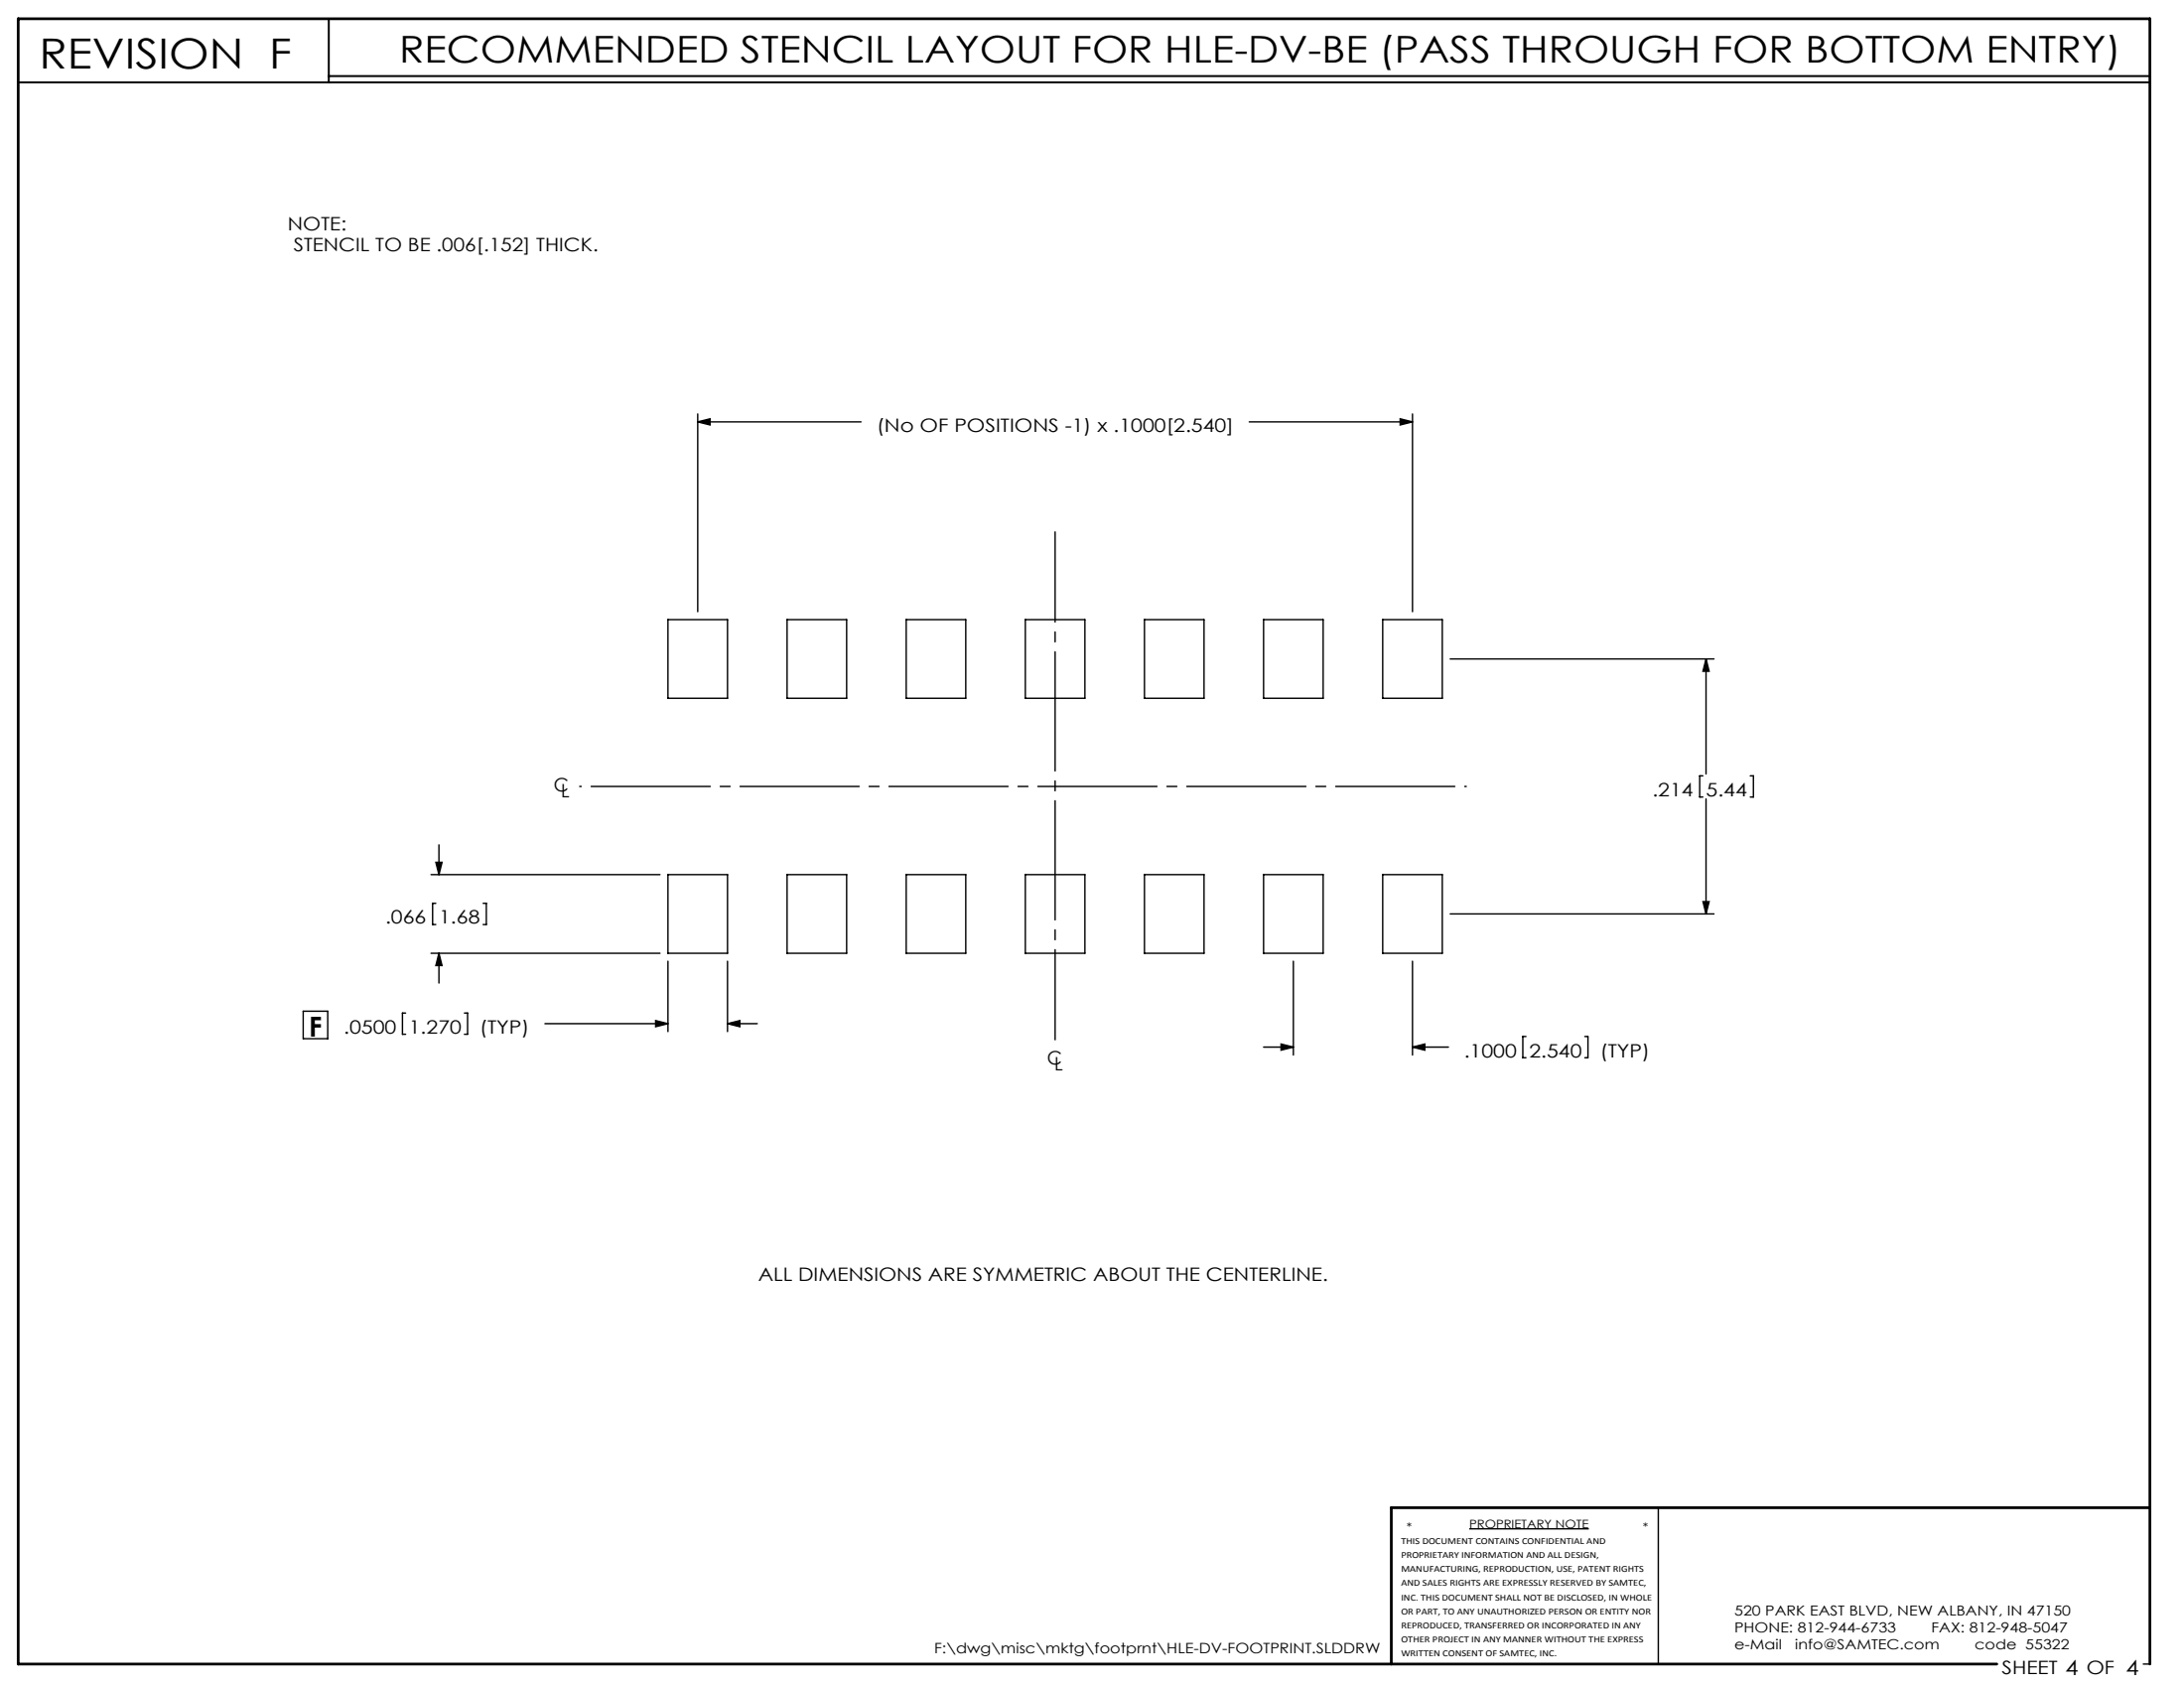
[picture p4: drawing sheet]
<svg xmlns="http://www.w3.org/2000/svg" width="279mm" height="216mm" viewBox="0 0 279 216" stroke-linecap="round" stroke-linejoin="round" font-family="sans-serif">
<g fill="none" stroke="#000" stroke-width=".18">
<path d="M89.3 54l1.5-.4v.8zM89.3 52.9v25.3M89.3 54h20.9M159.8 54h20.9M179.1 53.6l1.6 .4-1.6 .4zM180.7 52.9v25.3M85.5 79.3h7.6v10h-7.6zM100.7 79.3h7.6v10h-7.6zM115.9 79.3h7.7v10h-7.7zM131.2 79.3h7.6v10h-7.6zM146.4 79.3h7.6v10h-7.6zM161.7 79.3h7.6v10h-7.6z"/>
<path d="M176.9 79.3h7.6v10h-7.6zM185.5 84.3h33.8M217.8 99.2h-.4v2.7h.4M218.3 84.3l.3 1.6h-.7zM218.3 84.3v14.7M223.9 99.2h.4v2.7h-.4M55.1 111.9h29.3M55.7 115.5h-.4v2.8h.4M55.8 110.3h.7l-.3 1.6zM56.2 108.1v3.8M61.8 115.5h.4v2.8h-.4M85.5 111.9h7.6v10h-7.6z"/>
<path d="M100.7 111.9h7.6v10h-7.6zM115.9 111.9h7.7v10h-7.7zM131.2 111.9h7.6v10h-7.6zM146.4 111.9h7.6v10h-7.6zM161.7 111.9h7.6v10h-7.6zM176.9 111.9h7.6v10h-7.6zM185.5 116.9h33.8M217.9 115.3h.7l-.3 1.6zM218.3 102.2v14.7M38.8 129.3h3.1v3.6h-3.1zM51.9 129.6h-.4v2.7h.4M55.1 121.9h29.3"/>
<path d="M56.2 121.9v3.8M56.2 121.9l.3 1.6h-.7zM59.4 129.6h.4v2.7h-.4M69.7 130.9h15.8M83.9 130.5l1.6 .4-1.6 .4zM85.5 122.9v9M93.1 130.9l1.5-.4v.8zM93.1 122.9v9M93.1 130.9h3.8M161.7 133.9h3.8M163.9 133.5l1.6 .4-1.6 .4zM165.5 122.9v12"/>
<path d="M180.7 133.9l1.6-.4v.8zM180.7 122.9v12M180.7 133.9h4.6M195.2 132.6h-.4v2.7h.4M202.7 132.6h.4v2.7h-.4M188 195.5h15.3M212.2 192.8v20M274.2 212.8h.8"/>
</g>
<path d="M2.3 10.5h272.7M42.1 2.4v8.1M42.1 9.7h232.9" fill="none" stroke="#000" stroke-width=".25"/>
<path d="M275 192.8h-97v20M255.5 212.8h-253.2v-210.4h272.7v210.4" fill="none" stroke="#000" stroke-width=".35"/>
<path d="M74.2 100.6h113.4" fill="none" stroke="#000" stroke-width=".18" stroke-dasharray="15.2 1.3 1.3 1.3" stroke-dashoffset="-1.5"/>
<path d="M135 68v65" fill="none" stroke="#000" stroke-width=".18" stroke-dasharray="15.2 1.3 1.3 1.3" stroke-dashoffset="3.7"/>
<g fill="#000">
<path d="M89.3 54l1.5-.4v.8zM179.1 53.6l1.6 .4-1.6 .4zM163.9 133.5l1.6 .4-1.6 .4zM180.7 133.9l1.6-.4v.8zM218.3 84.3l.3 1.6h-.7zM217.9 115.3h.7l-.3 1.6z"/>
<path d="M83.9 130.5l1.6 .4-1.6 .4zM93.1 130.9l1.5-.4v.8zM55.8 110.3h.7l-.3 1.6zM56.2 121.9l.3 1.6h-.7z"/>
</g>
<text font-size="5.3" x="5" y="8.8">REVISION F</text>
<text font-size="4.7" x="51.1" y="7.9">RECOMMENDED STENCIL LAYOUT FOR HLE-DV-BE (PASS THROUGH FOR BOTTOM ENTRY)</text>
<text font-size="3.5" x="39.5" y="132.6">F</text>
<g font-size="2.4">
<text x="36.8" y="29.4">NOTE:</text>
<text x="37.6" y="32.1">STENCIL TO BE .006[.152] THICK.</text>
<text x="112.1" y="55.2">(No OF POSITIONS -1) x .1000[2.540]</text>
<text x="70.8" y="101.2">C</text>
<text x="71.8" y="102">L</text>
<text x="211.4" y="101.9">.214</text>
<text x="218.3" y="101.9">5.44</text>
<text x="49.3" y="118.2">.066</text>
<text x="56.2" y="118.2">1.68</text>
<text x="44" y="132.2">.0500</text>
<text x="52.3" y="132.2">1.270</text>
<text x="61.4" y="132.2">(TYP)</text>
<text x="133.9" y="136.1">C</text>
<text x="134.9" y="136.9">L</text>
<text x="187.3" y="135.2">.1000</text>
<text x="195.6" y="135.2">2.540</text>
<text x="204.7" y="135.2">(TYP)</text>
<text x="97" y="163.9">ALL DIMENSIONS ARE SYMMETRIC ABOUT THE CENTERLINE.</text>
<text x="256.1" y="214.1">SHEET 4 OF 4</text>
</g>
<g font-size="1.8">
<text x="221.9" y="206.6">520 PARK EAST BLVD, NEW ALBANY, IN 47150</text>
<text x="221.9" y="208.8">PHONE: 812-944-6733</text>
<text x="247.1" y="208.8">FAX: 812-948-5047</text>
<text x="119.5" y="211.5">F:\dwg\misc\mktg\footprnt\HLE-DV-FOOTPRINT.SLDDRW</text>
<text x="221.9" y="210.9">e-Mail</text>
<text x="229.6" y="210.9">info@SAMTEC.com</text>
<text x="252.6" y="210.9">code 55322</text>
</g>
<g font-size="1.5">
<text x="180" y="195.8">*</text>
<text x="188" y="195.4">PROPRIETARY NOTE</text>
<text x="210.2" y="195.8">*</text>
</g>
<g font-size="1.2">
<text x="179.2" y="197.5">THIS DOCUMENT CONTAINS CONFIDENTIAL AND</text>
<text x="179.2" y="199.3">PROPRIETARY INFORMATION AND ALL DESIGN,</text>
<text x="179.2" y="201.1">MANUFACTURING, REPRODUCTION, USE, PATENT RIGHTS</text>
<text x="179.2" y="202.9">AND SALES RIGHTS ARE EXPRESSLY RESERVED BY SAMTEC,</text>
<text x="179.2" y="204.7">INC. THIS DOCUMENT SHALL NOT BE DISCLOSED, IN WHOLE</text>
<text x="179.2" y="206.5">OR PART, TO ANY UNAUTHORIZED PERSON OR ENTITY NOR</text>
<text x="179.2" y="208.3">REPRODUCED, TRANSFERRED OR INCORPORATED IN ANY</text>
<text x="179.2" y="210.1">OTHER PROJECT IN ANY MANNER WITHOUT THE EXPRESS</text>
<text x="179.2" y="211.9">WRITTEN CONSENT OF SAMTEC, INC.</text>
</g>
</svg>
